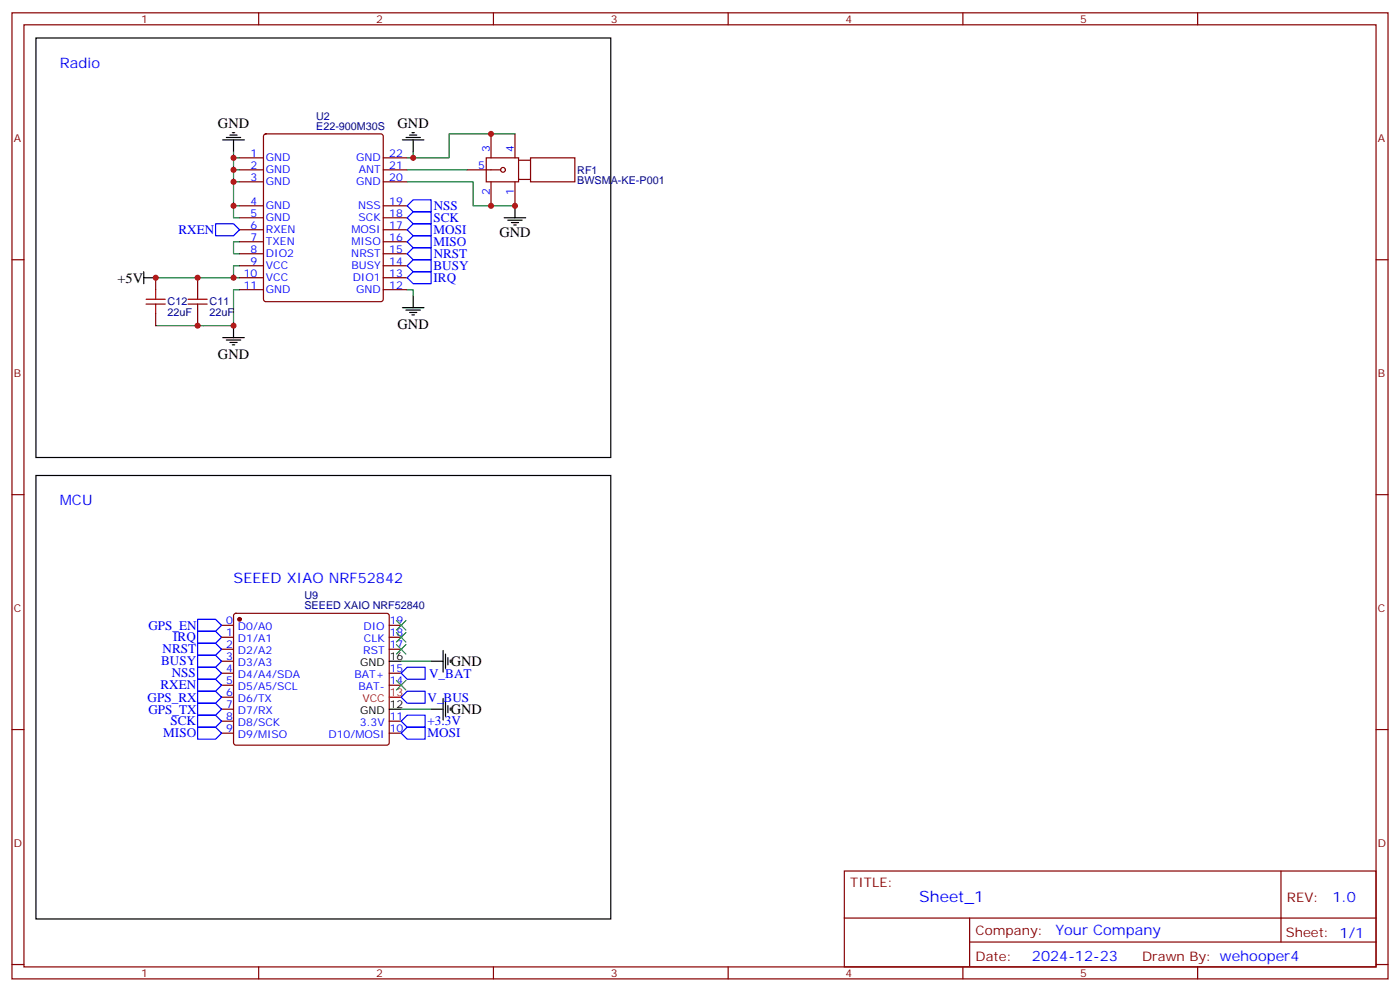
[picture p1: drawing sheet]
<svg xmlns="http://www.w3.org/2000/svg" width="412mm" height="292mm" viewBox="0 0 412 292" stroke-linecap="round" stroke-linejoin="round" font-family="sans-serif">
<g fill="none" stroke="#870000" stroke-width=".35">
<path d="M3.5 3.8h405.4v284.3h-405.4zM7.1 7.3h398.2v277.3h-398.2zM76.2 3.8v3.5M145.3 3.8v3.5M214.5 3.8v3.5M283.6 3.8v3.5M352.8 3.8v3.5M77.8 39.6l.5-.2h33.9l.5 .2 .2 .5v48l-.2 .5-.5 .2h-33.9l-.5-.2-.2-.5v-48zM144.6 39.4v7.1M151.7 39.4v7.1M70.6 46.5h7M70.6 50h7"/>
<path d="M70.6 53.5h7M112.9 46.5h7M112.9 50h7M112.9 53.5h7M137.6 50h9.9M143.2 46.5h9.6v7h-9.6zM144.6 53.5v7.1M151.7 53.5v7.1M152.8 52.8h3.5M152.8 47.2h3.5M156.3 46.5h13v7h-13zM3.5 76.4h3.6"/>
<path d="M70.6 60.6h7M70.6 64.1h7M70.6 67.6h7M70.6 71.2h7M70.6 74.7h7M70.6 78.2h7M112.9 60.6h7M112.9 64.1h7M112.9 67.6h7M112.9 71.2h7M112.9 74.7h7M112.9 78.2h7"/>
<path d="M405.3 76.4h3.6M45.9 81.7v3.6M45.9 92.3v3.5M58.2 81.7v3.6M58.2 92.3v3.5M70.6 81.7h7M70.6 85.3h7M112.9 81.7h7M112.9 85.3h7M3.5 145.6h3.6M405.3 145.6h3.6M65.3 184h3.5"/>
<path d="M65.3 187.6h3.5M65.3 191.1h3.5M65.3 194.6h3.5M65.3 198.2h3.5M69 180.7l.5-.2h44.4l.5 .2 .3 .5v37.4l-.3 .5-.5 .2h-44.4l-.5-.2-.2-.5v-37.4zM114.7 184h3.5M114.7 187.6h3.5M114.7 191.1h3.5M114.7 198.2h3.5M3.5 214.7h3.6M65.3 201.7h3.5M65.3 205.2h3.5"/>
<path d="M65.3 208.7h3.5M65.3 212.3h3.5M65.3 215.8h3.5M114.7 201.7h3.5M114.7 212.3h3.5M114.7 215.8h3.5M405.3 214.7h3.6M248.7 256.4h156.6v28.2h-156.6zM377.3 256.4v20.9M248.7 270.2h156.5M285.6 277.3h119.6M285.6 270.2v14.1"/>
<path d="M3.5 283.9h3.6M76.2 284.6v3.5M145.3 284.6v3.5M214.5 284.6v3.5M283.6 284.6v3.5M352.8 284.6v3.5M405.3 283.9h3.6"/>
<circle cx="148.2" cy="50" r=".71"/>
</g>
<g fill="none" stroke="#000" stroke-width=".35">
<path d="M10.6 11.2h169.3v123.5h-169.3zM67.7 39.8h2.1M68.4 39.1h.7M120.6 39.8h2.2M121.4 39.1h.7M65.6 41.2h6.4M66.7 40.5h4.2M68.8 41.2v3.5M118.5 41.2h6.4M119.6 40.5h4.2M121.7 41.2v3.5M42.3 80v3.5"/>
<path d="M148.5 64.1h6.4M149.6 64.8h4.2M150.6 65.5h2.2M151.3 66.2h.7M151.7 60.6v3.5M42.3 81.7h3.6M65.6 99.4h6.4M68.8 95.8v3.6M118.5 90.6h6.4M119.6 91.3h4.2M120.6 92h2.2M121.4 92.7h.7"/>
<path d="M121.7 87v3.6M66.7 100.1h4.2M67.7 100.8h2.1M68.4 101.5h.7M10.6 139.9h169.3v130.6h-169.3zM114.7 194.6h3.5M127 194.6h3.5M130.5 191.5v6.3M131.2 192.5v4.2M131.9 193.6v2.1M132.6 194.3v.7M114.7 208.7h3.5"/>
<path d="M127 208.7h3.5M130.5 205.6v6.3M131.2 206.6v4.3M131.9 207.7v2.1M132.6 208.4v.7"/>
</g>
<g fill="none" stroke="#008700" stroke-width=".35">
<path d="M151.7 39.4h-19.4v7.1h-12.4M68.8 44.7v8.8h1.8M68.8 53.5v10.6h1.8M68.8 50h1.8M68.8 46.5h1.8M119.9 53.5h19.4v7.1h12.4M119.9 50h17.7M121.7 44.7v1.8M68.8 60.6h1.8M70.6 78.2h-1.8v3.5M70.6 71.2h-1.8v3.5h1.8M45.9 81.7h24.7"/>
<path d="M70.6 85.3h-1.8v10.5h-22.9M119.9 85.3h1.8v1.7M118.2 194.6h8.8M118.2 208.7h8.8"/>
</g>
<g fill="none" stroke="#00f" stroke-width=".35">
<path d="M63.5 65.9h5.3l1.8 1.7-1.8 1.8h-5.3zM119.9 78.2l1.8-1.8h5.3v3.6h-5.3zM119.9 74.7l1.8-1.8h5.3v3.5h-5.3zM119.9 71.2l1.8-1.8h5.3v3.5h-5.3zM119.9 67.6l1.8-1.7h5.3v3.5h-5.3zM119.9 64.1l1.8-1.8h5.3v3.6h-5.3zM119.9 60.6l1.8-1.8h5.3v3.5h-5.3zM119.9 81.7l1.8-1.7h5.3v3.5h-5.3zM58.2 185.8h5.3l1.8 1.8-1.8 1.7h-5.3zM58.2 196.4h5.3l1.8 1.8-1.8 1.7h-5.3zM58.2 192.9h5.3l1.8 1.7-1.8 1.8h-5.3zM58.2 189.3h5.3l1.8 1.8-1.8 1.8h-5.3z"/>
<path d="M58.2 199.9h5.3l1.8 1.8-1.8 1.7h-5.3zM58.2 182.3h5.3l1.8 1.7-1.8 1.8h-5.3zM118.2 198.2l1.7-1.8h5.3v3.5h-5.3zM58.2 214h5.3l1.8 1.8-1.8 1.8h-5.3zM58.2 210.5h5.3l1.8 1.8-1.8 1.7h-5.3zM58.2 203.4h5.3l1.8 1.8-1.8 1.8h-5.3zM58.2 207h5.3l1.8 1.7-1.8 1.8h-5.3zM118.2 212.3l1.7-1.8h5.3v3.5h-5.3zM118.2 215.8l1.7-1.8h5.3v3.6h-5.3zM118.2 205.2l1.7-1.8h5.3v3.6h-5.3z"/>
</g>
<circle cx="70.6" cy="182.3" r=".53" fill="#870000" stroke="#870000" stroke-width=".35"/>
<path d="M114.7 205.2h3.5" fill="none" stroke="#f00" stroke-width=".35"/>
<path d="M116.8 182.6l2.8 2.9M116.8 186.2l2.8 2.8M116.8 189.7l2.8 2.8M119.6 182.6l-2.8 2.9M119.6 186.2l-2.8 2.8M119.6 189.7l-2.8 2.8M116.8 200.3l2.8 2.8M119.6 200.3l-2.8 2.8" fill="none" stroke="#3c3" stroke-width=".35"/>
<path d="M43 88.1h5.7M43 89.5h5.7M45.9 85.3v2.8M45.9 89.5v2.8M55.4 88.1h5.6M55.4 89.5h5.6M58.2 85.3v2.8M58.2 89.5v2.8" fill="none" stroke="#a10000" stroke-width=".35"/>
<g fill="#c00">
<circle cx="68.8" cy="53.5" r=".88"/>
<circle cx="68.8" cy="60.6" r=".88"/>
<circle cx="68.8" cy="50" r=".88"/>
<circle cx="68.8" cy="46.5" r=".88"/>
<circle cx="68.8" cy="95.8" r=".88"/>
<circle cx="68.8" cy="81.7" r=".88"/>
<circle cx="58.2" cy="81.7" r=".88"/>
<circle cx="58.2" cy="95.8" r=".88"/>
<circle cx="45.9" cy="81.7" r=".88"/>
<circle cx="144.6" cy="39.4" r=".88"/>
<circle cx="121.7" cy="46.5" r=".88"/>
<circle cx="144.6" cy="60.6" r=".88"/>
<circle cx="151.7" cy="60.6" r=".88"/>
</g>
<text font-size="4.6" fill="#00f" x="270.8" y="265.4">Sheet_1</text>
<g font-size="4.2" fill="#00f">
<text x="17.6" y="20">Radio</text>
<text x="17.6" y="148.8">MCU</text>
<text x="68.8" y="171.7">SEEED XIAO NRF52842</text>
<text x="392.5" y="265.6">1.0</text>
<text x="310.9" y="275.2">Your Company</text>
<text x="304" y="283">2024-12-23</text>
</g>
<g font-size="4.2">
<text x="64.2" y="37.8">GND</text>
<text x="117.1" y="37.8">GND</text>
<text x="147.1" y="69.7">GND</text>
<text x="34.6" y="83.1">+5V</text>
<text x="117.1" y="96.7">GND</text>
<text x="64.2" y="105.6">GND</text>
<text x="132.8" y="196.1">GND</text>
<text x="132.8" y="210.2">GND</text>
</g>
<g font-size="3.9" fill="#00f">
<text x="127.7" y="65.3">SCK</text>
<text x="127.8" y="61.8">NSS</text>
<text x="52.6" y="68.8">RXEN</text>
<text x="127.7" y="68.8">MOSI</text>
<text x="127.7" y="72.4">MISO</text>
<text x="127.8" y="75.9">NRST</text>
<text x="127.7" y="79.4">BUSY</text>
<text x="127.7" y="82.9">IRQ</text>
<text x="43.7" y="185.4">GPS_EN</text>
<text x="51" y="188.7">IRQ</text>
<text x="47.5" y="195.9">BUSY</text>
<text x="47.9" y="192.3">NRST</text>
<text x="47.3" y="202.8">RXEN</text>
<text x="50.6" y="199.4">NSS</text>
<text x="126.4" y="199.5">V_BAT</text>
<text x="43.5" y="206.6">GPS_RX</text>
<text x="125.9" y="206.5">V_BUS</text>
<text x="43.7" y="210.1">GPS_TX</text>
<text x="50.2" y="213.5">SCK</text>
<text x="125.9" y="213.5">+3.3V</text>
<text x="48.1" y="217">MISO</text>
<text x="125.9" y="217">MOSI</text>
</g>
<g font-size="3.9" fill="#800">
<text x="250.5" y="260.9">TITLE:</text>
<text x="379.1" y="265.6">REV:</text>
<text x="287.4" y="275.1">Company:</text>
<text x="378.7" y="275.8">Sheet: 1/1</text>
<text x="287.4" y="282.8">Date:</text>
<text x="336.4" y="282.9">Drawn By: wehooper4</text>
</g>
<g font-size="3.2" fill="#800">
<text x="41.6" y="6.8">1</text>
<text x="110.8" y="6.8">2</text>
<text x="179.9" y="6.8">3</text>
<text x="249.1" y="6.8">4</text>
<text x="318.2" y="6.8">5</text>
<text x="4.1" y="41.9">A</text>
<text x="405.9" y="41.9">A</text>
<text x="4.1" y="111">B</text>
<text x="405.9" y="111">B</text>
<text x="4.1" y="180.2">C</text>
<text x="405.9" y="180.2">C</text>
<text x="4.1" y="249.3">D</text>
<text x="405.9" y="249.3">D</text>
<text x="41.6" y="287.6">1</text>
<text x="110.8" y="287.6">2</text>
<text x="179.9" y="287.6">3</text>
<text x="249.1" y="287.6">4</text>
<text x="318.2" y="287.6">5</text>
</g>
<g font-size="3.2" fill="#000080">
<text x="93.1" y="35.2">U2</text>
<text x="93.1" y="38.3">E22-900M30S</text>
<text x="170" y="51.2">RF1</text>
<text x="170" y="54.2">BWSMA-KE-P001</text>
<text x="49.4" y="89.9">C12</text>
<text x="61.7" y="89.9">C11</text>
<text x="49.4" y="93.1">22uF</text>
<text x="61.7" y="93.1">22uF</text>
<text x="89.7" y="179.3">SEEED XAIO NRF52840</text>
<text x="89.7" y="176.2">U9</text>
</g>
<g font-size="3.2" fill="#00f">
<text x="73.8" y="46.1">1</text>
<text x="78.3" y="47.5">GND</text>
<text x="104.9" y="47.5">GND</text>
<text x="114.7" y="46.1">22</text>
<text x="144.3" y="44.7" transform="rotate(-90 144.3 44.7)">3</text>
<text x="151.3" y="44.7" transform="rotate(-90 151.3 44.7)">4</text>
<text x="73.8" y="49.6">2</text>
<text x="73.8" y="53.2">3</text>
<text x="78.3" y="51">GND</text>
<text x="105.7" y="51">ANT</text>
<text x="114.7" y="53.2">20</text>
<text x="114.7" y="49.6">21</text>
<text x="140.9" y="49.6">5</text>
<text x="78.3" y="54.6">GND</text>
<text x="104.9" y="54.6">GND</text>
<text x="144.3" y="57.3" transform="rotate(-90 144.3 57.3)">2</text>
<text x="151.3" y="57.3" transform="rotate(-90 151.3 57.3)">1</text>
<text x="73.8" y="60.2">4</text>
<text x="73.8" y="63.7">5</text>
<text x="78.3" y="61.6">GND</text>
<text x="78.3" y="65.2">GND</text>
<text x="105.5" y="61.6">NSS</text>
<text x="105.6" y="65.2">SCK</text>
<text x="114.7" y="63.7">18</text>
<text x="114.7" y="60.2">19</text>
<text x="73.8" y="67.3">6</text>
<text x="73.8" y="70.8">7</text>
<text x="78.3" y="68.7">RXEN</text>
<text x="103.5" y="68.7">MOSI</text>
<text x="114.7" y="70.8">16</text>
<text x="114.7" y="67.3">17</text>
<text x="73.8" y="74.3">8</text>
<text x="73.8" y="77.9">9</text>
<text x="78.3" y="72.2">TXEN</text>
<text x="78.3" y="75.7">DIO2</text>
<text x="103.5" y="75.7">NRST</text>
<text x="103.5" y="72.2">MISO</text>
<text x="114.7" y="77.9">14</text>
<text x="114.7" y="74.3">15</text>
<text x="71.8" y="81.4">10</text>
<text x="78.3" y="79.3">VCC</text>
<text x="78.3" y="82.8">VCC</text>
<text x="103.6" y="79.3">BUSY</text>
<text x="103.9" y="82.8">DIO1</text>
<text x="114.7" y="81.4">13</text>
<text x="71.8" y="84.9">11</text>
<text x="78.3" y="86.3">GND</text>
<text x="104.9" y="86.3">GND</text>
<text x="114.7" y="84.9">12</text>
<text x="66.6" y="183.7">0</text>
<text x="70.1" y="185.5">D0/A0</text>
<text x="107.1" y="185.5">DIO</text>
<text x="114.8" y="183.7">19</text>
<text x="66.6" y="187.2">1</text>
<text x="66.6" y="190.7">2</text>
<text x="70.1" y="189">D1/A1</text>
<text x="107.2" y="189">CLK</text>
<text x="114.8" y="190.7">17</text>
<text x="114.8" y="187.2">18</text>
<text x="66.6" y="194.3">3</text>
<text x="66.6" y="197.8">4</text>
<text x="70.1" y="192.5">D2/A2</text>
<text x="70.1" y="196">D3/A3</text>
<text x="107" y="192.5">RST</text>
<text x="114.8" y="197.8">15</text>
<text x="66.6" y="201.3">5</text>
<text x="70.1" y="199.6">D4/A4/SDA</text>
<text x="70.1" y="203.1">D5/A5/SCL</text>
<text x="104.5" y="199.6">BAT+</text>
<text x="105.6" y="203.1">BAT-</text>
<text x="114.8" y="201.3">14</text>
<text x="66.6" y="204.9">6</text>
<text x="66.6" y="208.4">7</text>
<text x="70.1" y="206.6">D6/TX</text>
<text x="66.6" y="211.9">8</text>
<text x="66.6" y="215.4">9</text>
<text x="70.1" y="210.1">D7/RX</text>
<text x="70.1" y="213.7">D8/SCK</text>
<text x="106" y="213.7">3.3V</text>
<text x="114.8" y="215.4">10</text>
<text x="114.8" y="211.9">11</text>
<text x="70.1" y="217.2">D9/MISO</text>
<text x="96.8" y="217.2">D10/MOSI</text>
</g>
<g font-size="3.2">
<text x="106.1" y="196">GND</text>
<text x="114.8" y="194.3">16</text>
<text x="114.8" y="208.4">12</text>
<text x="106.1" y="210.1">GND</text>
</g>
<g font-size="3.2" fill="#f00">
<text x="106.7" y="206.6">VCC</text>
<text x="114.8" y="204.9">13</text>
</g>
</svg>
